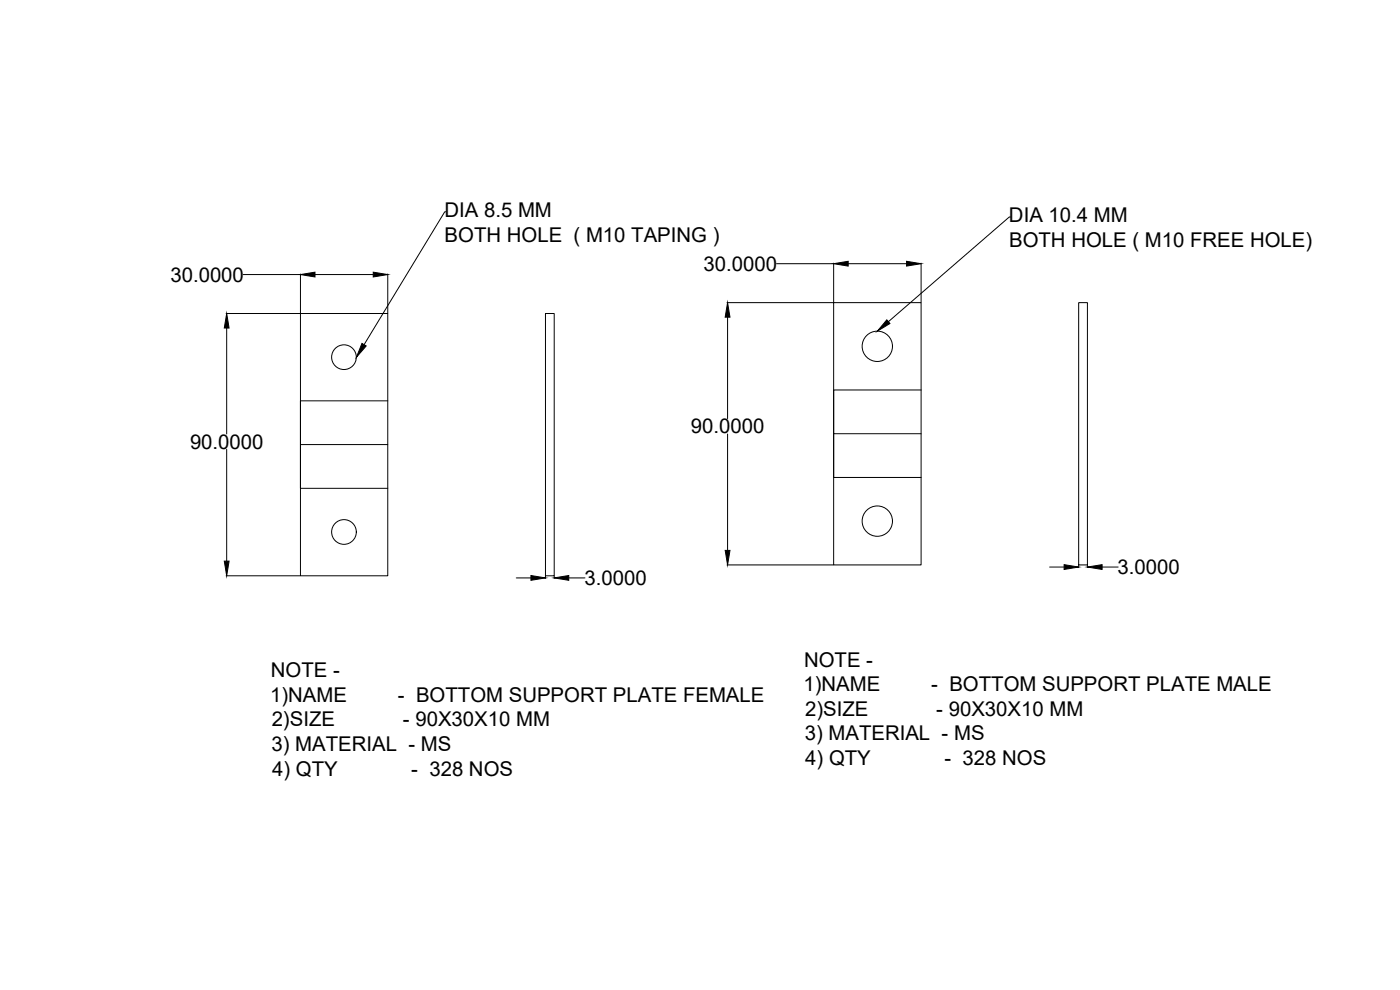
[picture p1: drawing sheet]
<svg xmlns="http://www.w3.org/2000/svg" width="420mm" height="297mm" viewBox="0 0 420 297" stroke-linecap="round" stroke-linejoin="round" font-family="sans-serif">
<!-- layer: 0 -->
<g fill="none" stroke="#000" stroke-width=".3">
<path d="M133.8 63.5h-.3l-24.2 39.9M233 79.1h17.2M250.2 79v11.7M254.6 79.1h17.5M276.4 79v11.7M303.2 65.1h-.3l-36.3 31.4M67.9 94.1h22.2M68 98.4v31.8M73 82.4h17.2M90.2 94.1h26.2v78.7h-26.2zM90.2 82.2v11.8M94.5 82.4h17.5"/>
<path d="M116.4 82.2v11.8M163.7 94.1h2.6v78.7h-2.6zM218.2 90.8h31.9M218.4 95.2v30.4M250.2 90.8h26.2v78.7h-26.2zM323.7 90.8h2.6v78.7h-2.6zM276.4 117h-26.2v13.1h26.2M68 134.8v33.6M90.2 133.4v13.1h26.2M116.4 120.3h-26.2v13.1h26.2M218.4 130.2v34.9M250.2 130.1v13.2h26.2"/>
<path d="M67.9 172.8h22.2M154.9 173.4h4.4M163.7 172.8v.8M166.3 172.8v.8M170.7 173.4h4.9M218.2 169.5h31.9M315 170.1h4.4M323.7 169.5v.8M326.3 169.5v.8M330.8 170.1h4.8"/>
<circle cx="103.2" cy="107.2" r="3.7"/>
<circle cx="263.3" cy="103.9" r="4.6"/>
<circle cx="103.2" cy="159.6" r="3.7"/>
<circle cx="263.3" cy="156.4" r="4.6"/>
</g>
<g fill="#000" stroke="#000" stroke-width=".3">
<path d="M250.2 79.1l4.4-.7v1.4zM272.1 78.4l4.3 .7-4.3 .7zM68 94.1l.7 4.3h-1.4zM90.2 82.4l4.3-.7v1.4zM112 81.7l4.4 .7-4.4 .7zM218.4 90.8l.7 4.4h-1.5zM266.1 96l1 1.1-3.8 2.3zM108.6 103l1.3 .8-2.9 3.4zM67.3 168.4h1.4l-.7 4.4zM159.3 172.7l4.4 .7-4.4 .7zM166.3 173.4l4.4-.7v1.4zM217.6 165.1h1.5l-.7 4.4z"/>
<path d="M319.4 169.4l4.3 .7-4.3 .8zM326.3 170.1l4.5-.7v1.5z"/>
</g>
<g font-size="6.1">
<text x="133.4" y="65.1">DIA 8.5 MM</text>
<text x="302.8" y="66.7">DIA 10.4 MM</text>
<text x="133.4" y="72.5">BOTH HOLE ( M10 TAPING )</text>
<text x="302.9" y="74">BOTH HOLE ( M10 FREE HOLE)</text>
<text x="211.2" y="81.3">30.0000</text>
<text x="51.1" y="84.5">30.0000</text>
<text x="207.3" y="130">90.0000</text>
<text x="57" y="134.7">90.0000</text>
<text x="335.4" y="172.3">3.0000</text>
<text x="175.4" y="175.6">3.0000</text>
<text x="81.3" y="203.2">NOTE -</text>
<text x="241.3" y="200">NOTE -</text>
<text x="241.1" y="207.3">1)NAME</text>
<text x="279.5" y="207.3">- BOTTOM SUPPORT PLATE MALE</text>
<text x="81.1" y="210.6">1)NAME</text>
<text x="119.4" y="210.6">- BOTTOM SUPPORT PLATE FEMALE</text>
<text x="241.6" y="214.7">2)SIZE</text>
<text x="281" y="214.7">- 90X30X10 MM</text>
<text x="81.5" y="218">2)SIZE</text>
<text x="120.9" y="218">- 90X30X10 MM</text>
<text x="81.5" y="225.3">3) MATERIAL - MS</text>
<text x="241.5" y="222.1">3) MATERIAL - MS</text>
<text x="81.7" y="232.7">4) QTY</text>
<text x="123.4" y="232.7">- 328 NOS</text>
<text x="241.7" y="229.4">4) QTY</text>
<text x="283.4" y="229.4">- 328 NOS</text>
</g>
</svg>
